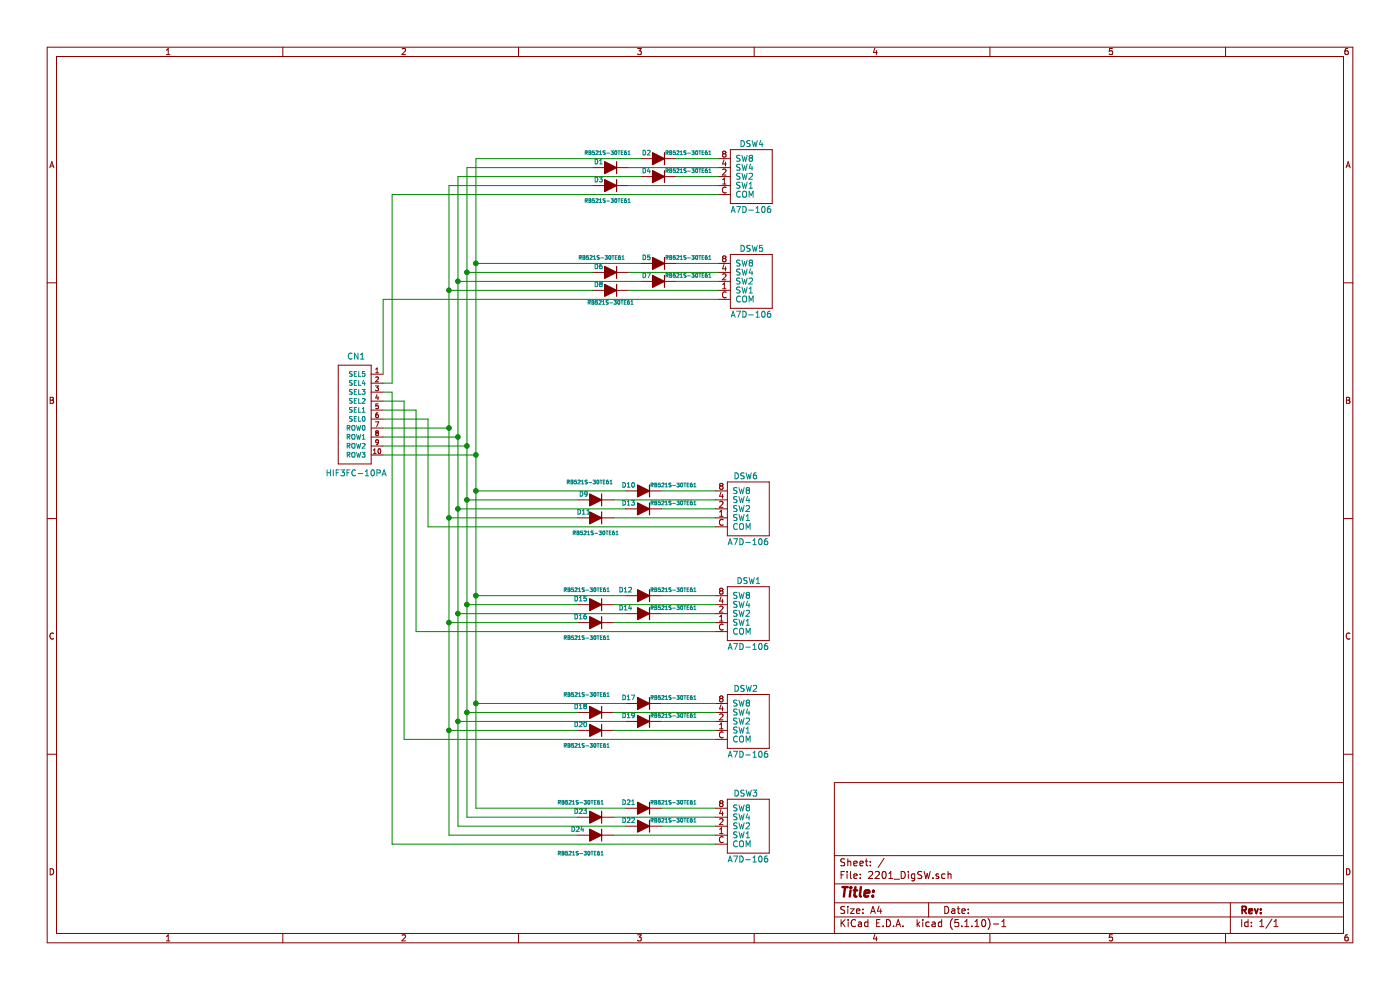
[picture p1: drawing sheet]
EESchema Schematic File Version 4
EELAYER 30 0
EELAYER END
$Descr A4 11693 8268
encoding utf-8
Sheet 1 1
Title ""
Date ""
Rev ""
Comp ""
Comment1 ""
Comment2 ""
Comment3 ""
Comment4 ""
$EndDescr
$Comp
L 2201_DigSW-rescue:DSW-1426A_S25N7SegmentsDisplay-cache DSW4
U 1 1
P 6000 1325
F 0 "DSW4" H 6175 1450 50  0000 L CNN
F 1 "A7D-106" H 6100 900 50  0000 L CNN
F 2 "A7D-106:A7D-106-L" H 6000 1475 50  0001 C CNN
F 3 "A7D-106" H 6000 1475 50  0001 C CNN
	1    6000 1325
	1    0    0    -1  
$EndComp
$Comp
L 2201_DigSW-rescue:Diode_diode-1426A_S25N7SegmentsDisplay-cache D1
U 1 1
P 4950 1400
F 0 "D1" H 5000 1450 39  0000 C CNN
F 1 "RB521S-30TE61" H 5075 1525 31  0000 C CNN
F 2 "Diode_custom:1SS355" H 5080 1520 50  0001 C CNN
F 3 "RB521S-30TE61" H 5080 1520 50  0001 C CNN
	1    4950 1400
	1    0    0    -1  
$EndComp
$Comp
L 2201_DigSW-rescue:Diode_diode-1426A_S25N7SegmentsDisplay-cache D3
U 1 1
P 4950 1550
F 0 "D3" H 5000 1600 39  0000 C CNN
F 1 "RB521S-30TE61" H 5075 1425 31  0000 C CNN
F 2 "Diode_custom:1SS355" H 5080 1670 50  0001 C CNN
F 3 "RB521S-30TE61" H 5080 1670 50  0001 C CNN
	1    4950 1550
	1    0    0    -1  
$EndComp
$Comp
L 2201_DigSW-rescue:Diode_diode-1426A_S25N7SegmentsDisplay-cache D5
U 1 1
P 5350 2200
F 0 "D5" H 5400 2250 39  0000 C CNN
F 1 "RB521S-30TE61" H 5750 2250 31  0000 C CNN
F 2 "Diode_custom:1SS355" H 5480 2320 50  0001 C CNN
F 3 "RB521S-30TE61" H 5480 2320 50  0001 C CNN
	1    5350 2200
	1    0    0    -1  
$EndComp
$Comp
L 2201_DigSW-rescue:Diode_diode-1426A_S25N7SegmentsDisplay-cache D6
U 1 1
P 4950 2275
F 0 "D6" H 5000 2325 39  0000 C CNN
F 1 "RB521S-30TE61" H 5025 2400 31  0000 C CNN
F 2 "Diode_custom:1SS355" H 5080 2395 50  0001 C CNN
F 3 "RB521S-30TE61" H 5080 2395 50  0001 C CNN
	1    4950 2275
	1    0    0    -1  
$EndComp
$Comp
L 2201_DigSW-rescue:Diode_diode-1426A_S25N7SegmentsDisplay-cache D8
U 1 1
P 4950 2425
F 0 "D8" H 5000 2475 39  0000 C CNN
F 1 "RB521S-30TE61" H 5100 2325 31  0000 C CNN
F 2 "Diode_custom:1SS355" H 5080 2545 50  0001 C CNN
F 3 "RB521S-30TE61" H 5080 2545 50  0001 C CNN
	1    4950 2425
	1    0    0    -1  
$EndComp
$Comp
L 2201_DigSW-rescue:Diode_diode-1426A_S25N7SegmentsDisplay-cache D7
U 1 1
P 5350 2350
F 0 "D7" H 5400 2400 39  0000 C CNN
F 1 "RB521S-30TE61" H 5750 2400 31  0000 C CNN
F 2 "Diode_custom:1SS355" H 5480 2470 50  0001 C CNN
F 3 "RB521S-30TE61" H 5480 2470 50  0001 C CNN
	1    5350 2350
	1    0    0    -1  
$EndComp
$Comp
L 2201_DigSW-rescue:Diode_diode-1426A_S25N7SegmentsDisplay-cache D12
U 1 1
P 5225 4975
F 0 "D12" H 5225 5025 39  0000 C CNN
F 1 "RB521S-30TE61" H 5625 5025 31  0000 C CNN
F 2 "Diode_custom:1SS355" H 5355 5095 50  0001 C CNN
F 3 "RB521S-30TE61" H 5355 5095 50  0001 C CNN
	1    5225 4975
	1    0    0    -1  
$EndComp
$Comp
L 2201_DigSW-rescue:Diode_diode-1426A_S25N7SegmentsDisplay-cache D15
U 1 1
P 4825 5050
F 0 "D15" H 4850 5100 39  0000 C CNN
F 1 "RB521S-30TE61" H 4900 5175 31  0000 C CNN
F 2 "Diode_custom:1SS355" H 4955 5170 50  0001 C CNN
F 3 "RB521S-30TE61" H 4955 5170 50  0001 C CNN
	1    4825 5050
	1    0    0    -1  
$EndComp
$Comp
L 2201_DigSW-rescue:Diode_diode-1426A_S25N7SegmentsDisplay-cache D16
U 1 1
P 4825 5200
F 0 "D16" H 4850 5250 39  0000 C CNN
F 1 "RB521S-30TE61" H 4900 5075 31  0000 C CNN
F 2 "Diode_custom:1SS355" H 4955 5320 50  0001 C CNN
F 3 "RB521S-30TE61" H 4955 5320 50  0001 C CNN
	1    4825 5200
	1    0    0    -1  
$EndComp
$Comp
L 2201_DigSW-rescue:Diode_diode-1426A_S25N7SegmentsDisplay-cache D14
U 1 1
P 5225 5125
F 0 "D14" H 5225 5175 39  0000 C CNN
F 1 "RB521S-30TE61" H 5625 5175 31  0000 C CNN
F 2 "Diode_custom:1SS355" H 5355 5245 50  0001 C CNN
F 3 "RB521S-30TE61" H 5355 5245 50  0001 C CNN
	1    5225 5125
	1    0    0    -1  
$EndComp
$Comp
L 2201_DigSW-rescue:Diode_diode-1426A_S25N7SegmentsDisplay-cache D17
U 1 1
P 5225 5875
F 0 "D17" H 5250 5925 39  0000 C CNN
F 1 "RB521S-30TE61" H 5625 5925 31  0000 C CNN
F 2 "Diode_custom:1SS355" H 5355 5995 50  0001 C CNN
F 3 "RB521S-30TE61" H 5355 5995 50  0001 C CNN
	1    5225 5875
	1    0    0    -1  
$EndComp
$Comp
L 2201_DigSW-rescue:Diode_diode-1426A_S25N7SegmentsDisplay-cache D18
U 1 1
P 4825 5950
F 0 "D18" H 4850 6000 39  0000 C CNN
F 1 "RB521S-30TE61" H 4900 6100 31  0000 C CNN
F 2 "Diode_custom:1SS355" H 4955 6070 50  0001 C CNN
F 3 "RB521S-30TE61" H 4955 6070 50  0001 C CNN
	1    4825 5950
	1    0    0    -1  
$EndComp
$Comp
L 2201_DigSW-rescue:Diode_diode-1426A_S25N7SegmentsDisplay-cache D20
U 1 1
P 4825 6100
F 0 "D20" H 4850 6150 39  0000 C CNN
F 1 "RB521S-30TE61" H 4900 5975 31  0000 C CNN
F 2 "Diode_custom:1SS355" H 4955 6220 50  0001 C CNN
F 3 "RB521S-30TE61" H 4955 6220 50  0001 C CNN
	1    4825 6100
	1    0    0    -1  
$EndComp
$Comp
L 2201_DigSW-rescue:Diode_diode-1426A_S25N7SegmentsDisplay-cache D19
U 1 1
P 5225 6025
F 0 "D19" H 5250 6075 39  0000 C CNN
F 1 "RB521S-30TE61" H 5625 6075 31  0000 C CNN
F 2 "Diode_custom:1SS355" H 5355 6145 50  0001 C CNN
F 3 "RB521S-30TE61" H 5355 6145 50  0001 C CNN
	1    5225 6025
	1    0    0    -1  
$EndComp
$Comp
L 2201_DigSW-rescue:Diode_diode-1426A_S25N7SegmentsDisplay-cache D21
U 1 1
P 5225 6750
F 0 "D21" H 5250 6800 39  0000 C CNN
F 1 "RB521S-30TE61" H 5625 6800 31  0000 C CNN
F 2 "Diode_custom:1SS355" H 5355 6870 50  0001 C CNN
F 3 "RB521S-30TE61" H 5355 6870 50  0001 C CNN
	1    5225 6750
	1    0    0    -1  
$EndComp
$Comp
L 2201_DigSW-rescue:Diode_diode-1426A_S25N7SegmentsDisplay-cache D23
U 1 1
P 4825 6825
F 0 "D23" H 4850 6875 39  0000 C CNN
F 1 "RB521S-30TE61" H 4850 6950 31  0000 C CNN
F 2 "Diode_custom:1SS355" H 4955 6945 50  0001 C CNN
F 3 "RB521S-30TE61" H 4955 6945 50  0001 C CNN
	1    4825 6825
	1    0    0    -1  
$EndComp
$Comp
L 2201_DigSW-rescue:Diode_diode-1426A_S25N7SegmentsDisplay-cache D24
U 1 1
P 4825 6975
F 0 "D24" H 4825 7025 39  0000 C CNN
F 1 "RB521S-30TE61" H 4850 6825 31  0000 C CNN
F 2 "Diode_custom:1SS355" H 4955 7095 50  0001 C CNN
F 3 "RB521S-30TE61" H 4955 7095 50  0001 C CNN
	1    4825 6975
	1    0    0    -1  
$EndComp
$Comp
L 2201_DigSW-rescue:Diode_diode-1426A_S25N7SegmentsDisplay-cache D22
U 1 1
P 5225 6900
F 0 "D22" H 5250 6950 39  0000 C CNN
F 1 "RB521S-30TE61" H 5625 6950 31  0000 C CNN
F 2 "Diode_custom:1SS355" H 5355 7020 50  0001 C CNN
F 3 "RB521S-30TE61" H 5355 7020 50  0001 C CNN
	1    5225 6900
	1    0    0    -1  
$EndComp
Wire Wire Line
	6000 2500 3200 2500
Wire Wire Line
	3200 2500 3200 3125
Wire Wire Line
	3275 1625 3275 3200
Wire Wire Line
	3275 3200 3200 3200
Wire Wire Line
	3200 3275 3275 3275
Wire Wire Line
	3200 3350 3375 3350
Wire Wire Line
	3200 3425 3475 3425
Wire Wire Line
	6000 1625 3275 1625
Wire Wire Line
	5250 1550 6000 1550
Wire Wire Line
	6000 2425 5250 2425
Wire Wire Line
	4950 2425 3750 2425
Wire Wire Line
	5650 2350 6000 2350
$Comp
L 2201_DigSW-rescue:Diode_diode-1426A_S25N7SegmentsDisplay-cache D13
U 1 1
P 5225 4250
F 0 "D13" H 5250 4300 39  0000 C CNN
F 1 "RB521S-30TE61" H 5625 4300 31  0000 C CNN
F 2 "Diode_custom:1SS355" H 5355 4370 50  0001 C CNN
F 3 "RB521S-30TE61" H 5355 4370 50  0001 C CNN
	1    5225 4250
	1    0    0    -1  
$EndComp
$Comp
L 2201_DigSW-rescue:Diode_diode-1426A_S25N7SegmentsDisplay-cache D11
U 1 1
P 4825 4325
F 0 "D11" H 4875 4375 39  0000 C CNN
F 1 "RB521S-30TE61" H 4975 4200 31  0000 C CNN
F 2 "Diode_custom:1SS355" H 4955 4445 50  0001 C CNN
F 3 "RB521S-30TE61" H 4955 4445 50  0001 C CNN
	1    4825 4325
	1    0    0    -1  
$EndComp
$Comp
L 2201_DigSW-rescue:Diode_diode-1426A_S25N7SegmentsDisplay-cache D9
U 1 1
P 4825 4175
F 0 "D9" H 4875 4225 39  0000 C CNN
F 1 "RB521S-30TE61" H 4925 4325 31  0000 C CNN
F 2 "Diode_custom:1SS355" H 4955 4295 50  0001 C CNN
F 3 "RB521S-30TE61" H 4955 4295 50  0001 C CNN
	1    4825 4175
	1    0    0    -1  
$EndComp
$Comp
L 2201_DigSW-rescue:Diode_diode-1426A_S25N7SegmentsDisplay-cache D10
U 1 1
P 5225 4100
F 0 "D10" H 5250 4150 39  0000 C CNN
F 1 "RB521S-30TE61" H 5625 4150 31  0000 C CNN
F 2 "Diode_custom:1SS355" H 5355 4220 50  0001 C CNN
F 3 "RB521S-30TE61" H 5355 4220 50  0001 C CNN
	1    5225 4100
	1    0    0    -1  
$EndComp
Wire Wire Line
	5250 2275 6000 2275
Wire Wire Line
	6000 1400 5250 1400
Wire Wire Line
	5650 2200 6000 2200
Wire Wire Line
	6000 1325 5650 1325
Wire Wire Line
	3275 3275 3275 7050
Wire Wire Line
	3375 3350 3375 6175
Wire Wire Line
	5975 5275 3475 5275
Wire Wire Line
	3475 3425 3475 5275
Wire Wire Line
	3200 3500 3575 3500
Wire Wire Line
	3575 4400 5975 4400
Wire Wire Line
	3575 3500 3575 4400
Wire Wire Line
	3750 3575 3750 2425
Wire Wire Line
	3825 3650 3825 2350
Wire Wire Line
	5350 1475 3825 1475
Wire Wire Line
	3900 3725 3900 2275
Wire Wire Line
	4950 1400 3900 1400
Wire Wire Line
	3975 3800 3975 2200
Wire Wire Line
	5350 1325 3975 1325
Wire Wire Line
	3975 1325 3975 2200
Wire Wire Line
	5125 4325 5975 4325
Wire Wire Line
	3750 4325 3750 5200
Wire Wire Line
	5125 5200 5975 5200
Wire Wire Line
	3750 5200 3750 6100
Wire Wire Line
	3750 6100 3750 6975
Wire Wire Line
	5525 4250 5975 4250
Wire Wire Line
	3825 4250 3825 5125
Wire Wire Line
	5525 5125 5975 5125
Wire Wire Line
	3825 5125 3825 6025
Wire Wire Line
	3825 6025 3825 6900
Wire Wire Line
	5125 4175 5975 4175
Wire Wire Line
	5125 5050 5975 5050
Wire Wire Line
	3900 5050 3900 5950
Wire Wire Line
	3900 5950 3900 6825
Wire Wire Line
	3900 4175 3900 5050
Wire Wire Line
	5975 4100 5525 4100
Wire Wire Line
	5225 4100 3975 4100
Wire Wire Line
	5975 4975 5525 4975
Wire Wire Line
	3975 4975 3975 4100
Wire Wire Line
	5225 4975 3975 4975
Wire Wire Line
	3975 4975 3975 5875
Wire Wire Line
	3975 5875 5225 5875
Connection ~ 3975 4975
Wire Wire Line
	3975 6750 3975 5875
Wire Wire Line
	5225 6750 3975 6750
Connection ~ 3975 5875
Wire Wire Line
	6000 1475 5650 1475
$Comp
L 2201_DigSW-rescue:DSW-1426A_S25N7SegmentsDisplay-cache DSW5
U 1 1
P 6000 2200
F 0 "DSW5" H 6175 2325 50  0000 L CNN
F 1 "A7D-106" H 6100 1775 50  0000 L CNN
F 2 "A7D-106:A7D-106-R" H 6000 2350 50  0001 C CNN
F 3 "A7D-106" H 6000 2350 50  0001 C CNN
	1    6000 2200
	1    0    0    -1  
$EndComp
$Comp
L 2201_DigSW-rescue:DSW-1426A_S25N7SegmentsDisplay-cache DSW6
U 1 1
P 5975 4100
F 0 "DSW6" H 6125 4225 50  0000 L CNN
F 1 "A7D-106" H 6075 3675 50  0000 L CNN
F 2 "A7D-106:A7D-106-L" H 5975 4250 50  0001 C CNN
F 3 "A7D-106" H 5975 4250 50  0001 C CNN
	1    5975 4100
	1    0    0    -1  
$EndComp
$Comp
L 2201_DigSW-rescue:DSW-1426A_S25N7SegmentsDisplay-cache DSW1
U 1 1
P 5975 4975
F 0 "DSW1" H 6150 5100 50  0000 L CNN
F 1 "A7D-106" H 6075 4550 50  0000 L CNN
F 2 "A7D-106:A7D-106-R" H 5975 5125 50  0001 C CNN
F 3 "A7D-106" H 5975 5125 50  0001 C CNN
	1    5975 4975
	1    0    0    -1  
$EndComp
$Comp
L 2201_DigSW-rescue:DSW-1426A_S25N7SegmentsDisplay-cache DSW2
U 1 1
P 5975 5875
F 0 "DSW2" H 6125 6000 50  0000 L CNN
F 1 "A7D-106" H 6075 5450 50  0000 L CNN
F 2 "A7D-106:A7D-106-L" H 5975 6025 50  0001 C CNN
F 3 "A7D-106" H 5975 6025 50  0001 C CNN
	1    5975 5875
	1    0    0    -1  
$EndComp
$Comp
L 2201_DigSW-rescue:DSW-1426A_S25N7SegmentsDisplay-cache DSW3
U 1 1
P 5975 6750
F 0 "DSW3" H 6125 6875 50  0000 L CNN
F 1 "A7D-106" H 6075 6325 50  0000 L CNN
F 2 "A7D-106:A7D-106-R" H 5975 6900 50  0001 C CNN
F 3 "A7D-106" H 5975 6900 50  0001 C CNN
	1    5975 6750
	1    0    0    -1  
$EndComp
Wire Wire Line
	5525 6750 5975 6750
Wire Wire Line
	5125 6825 5975 6825
Wire Wire Line
	5525 6900 5975 6900
Wire Wire Line
	5125 6975 5975 6975
Wire Wire Line
	3275 7050 5975 7050
Wire Wire Line
	3375 6175 5975 6175
Wire Wire Line
	5125 6100 5975 6100
Wire Wire Line
	5525 6025 5975 6025
Wire Wire Line
	5125 5950 5975 5950
Wire Wire Line
	5525 5875 5975 5875
$Comp
L 2201_DigSW-rescue:Diode_diode-1426A_S25N7SegmentsDisplay-cache D2
U 1 1
P 5350 1325
F 0 "D2" H 5400 1375 39  0000 C CNN
F 1 "RB521S-30TE61" H 5750 1375 31  0000 C CNN
F 2 "Diode_custom:1SS355" H 5480 1445 50  0001 C CNN
F 3 "RB521S-30TE61" H 5480 1445 50  0001 C CNN
	1    5350 1325
	1    0    0    -1  
$EndComp
$Comp
L 2201_DigSW-rescue:Diode_diode-1426A_S25N7SegmentsDisplay-cache D4
U 1 1
P 5350 1475
F 0 "D4" H 5400 1525 39  0000 C CNN
F 1 "RB521S-30TE61" H 5750 1525 31  0000 C CNN
F 2 "Diode_custom:1SS355" H 5480 1595 50  0001 C CNN
F 3 "RB521S-30TE61" H 5480 1595 50  0001 C CNN
	1    5350 1475
	1    0    0    -1  
$EndComp
$Comp
L HIF3FC-20PA-2.54DSA_71_:HIF3FC-10PA CN1
U 1 1
P 3200 3125
F 0 "CN1" H 2975 3275 50  0000 C CNN
F 1 "HIF3FC-10PA" H 2975 2300 50  0000 C CNN
F 2 "cn_connector:HIF3FC-10PA" H 3000 3250 50  0001 C CNN
F 3 "" H 3000 3250 50  0001 C CNN
	1    3200 3125
	1    0    0    -1  
$EndComp
Connection ~ 3750 2425
Connection ~ 3825 2350
Wire Wire Line
	3825 2350 5350 2350
Connection ~ 3900 2275
Wire Wire Line
	3900 2275 4950 2275
Connection ~ 3975 2200
Wire Wire Line
	3975 2200 5350 2200
Wire Wire Line
	3750 1550 4950 1550
Wire Wire Line
	3750 1550 3750 2425
Wire Wire Line
	3825 1475 3825 2350
Wire Wire Line
	3900 1400 3900 2275
Wire Wire Line
	3200 3575 3750 3575
Wire Wire Line
	3200 3650 3825 3650
Wire Wire Line
	3200 3725 3900 3725
Wire Wire Line
	3200 3800 3975 3800
Wire Wire Line
	3975 4100 3975 3800
Connection ~ 3975 4100
Connection ~ 3975 3800
Wire Wire Line
	3900 4175 4825 4175
Connection ~ 3900 5050
Wire Wire Line
	3900 5050 4825 5050
Connection ~ 3900 5950
Wire Wire Line
	3900 5950 4825 5950
Wire Wire Line
	3900 6825 4825 6825
Wire Wire Line
	3900 3725 3900 4175
Connection ~ 3900 3725
Connection ~ 3900 4175
Wire Wire Line
	3825 4250 5225 4250
Connection ~ 3825 5125
Wire Wire Line
	3825 5125 5225 5125
Connection ~ 3825 6025
Wire Wire Line
	3825 6025 5225 6025
Wire Wire Line
	3825 6900 5225 6900
Wire Wire Line
	3750 4325 4825 4325
Connection ~ 3750 5200
Wire Wire Line
	3750 5200 4825 5200
Connection ~ 3750 6100
Wire Wire Line
	3750 6100 4825 6100
Wire Wire Line
	3750 6975 4825 6975
Wire Wire Line
	3825 4250 3825 3650
Connection ~ 3825 4250
Connection ~ 3825 3650
Wire Wire Line
	3750 3575 3750 4325
Connection ~ 3750 3575
Connection ~ 3750 4325
$EndSCHEMATC
